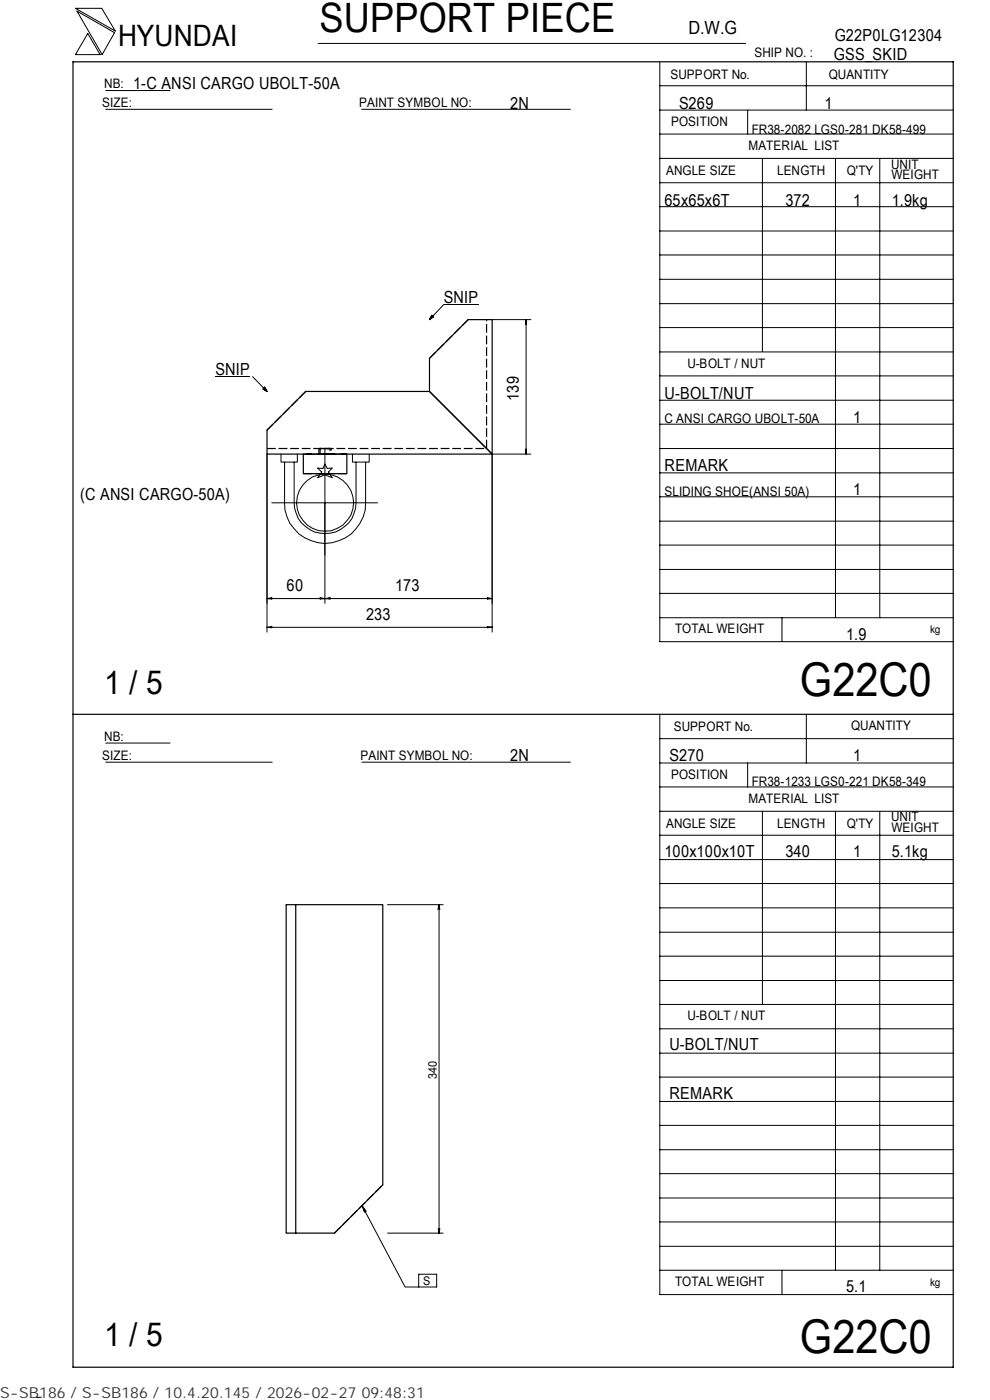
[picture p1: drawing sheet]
<svg xmlns="http://www.w3.org/2000/svg" width="210mm" height="297mm" viewBox="0 0 210 297" stroke-linecap="round" stroke-linejoin="round" font-family="sans-serif">
<g fill="none" stroke="#000" stroke-width=".21">
<path d="M16 1.8h5.6l2.9 4.8zM16.3 2.4l8 4.5-2.6 4.7zM18.6 7.1l2.6 4.5h-5.2zM22.4 19.2h13.7M67.5 9.2h90.6M139.9 18.2h62.3M139.9 13.2v122.9h62.3M171 13.1v10.3M22.4 23.2h35.3M76.7 23.2h44.3M139.9 38.8h62.3M139.9 33.6h62.3"/>
<path d="M139.9 28.4h62.3M139.9 23.4h62.3M158.6 23.4v5M161.7 33.6v41M177.2 33.7v97.4M186.6 33.7v97.4M139.9 59.3h62.3M139.9 54.1h62.3M139.9 49h62.3M139.9 43.8h62.3M45.7 79.9h7.4M53.6 79.9l3 3.1"/>
<path d="M91.6 66.9l.3 .3-.8 .6zM94.1 64.6l-3 3.2M94.1 64.6h7.4M104.4 67.8h8.2M111.5 68.5h.2M111.6 67.8l.1 1h-.2zM111.6 67.8v28.5M139.9 79.7h62.3M139.9 74.7h62.3M139.9 69.5h62.3M139.9 64.4h62.3M56.1 82.1l.5 .9-.8-.5z"/>
<path d="M56.6 96.3v37.8M59.6 96.3v1.7h3.5v-1.7M60.4 98v8.7a8.6 8.6 0 0 0 8.6 8.6 8.6 8.6 0 0 0 8.5-8.6v-8.7M62.4 98v8.7a6.6 6.6 0 0 0 6.6 6.5 6.6 6.6 0 0 0 6.5-6.5v-8.7M67.4 99.3l1.1 .1 .4-.9 .5 .9 1-.1-.7 .9 .7 1.1-1.5-.6-1.5 .6 .8-1.1zM68.9 95.3v32.7M74.8 96.3v1.7h3.5v-1.7M111.5 95.3h.2l-.1 1zM111.5 95.7h.2M112.6 96.3h-8.2v37.8M139.9 95.2h62.3M139.9 90h62.3"/>
<path d="M139.9 84.9h62.3M57.6 106.7h22.5M139.9 100.3h62.3M139.9 115.6h62.3M139.9 110.6h62.3M139.9 105.4h62.3M56.6 127l1-.2v.3zM56.6 127h47.8M56.6 133.1l1-.1v.2zM56.6 133.1h47.8M57.4 126.9v.1M57.4 133v.2"/>
<path d="M67.9 126.8l1 .2-1 .1zM68.2 126.9v.1M68.9 127l1.1-.2v.3zM69.7 126.9v.1M103.4 126.8l1 .2-1 .1zM103.4 133l1 .1-1 .1zM103.7 126.9v.1M103.7 133v.2M139.9 131.1h62.3M139.9 125.9h62.3M139.9 120.8h62.3M165.9 131.1v5"/>
<path d="M22.4 157.6h13.7M139.9 151.7v122.9h62.3M139.9 156.7h62.3M171 151.5v10.4M22.4 161.7h35.3M76.8 161.7h44.2M139.9 177.2h62.3M139.9 172.1h62.3M139.9 167h62.3M139.9 161.9h62.3M158.6 161.9v5.1M161.7 172.1v41"/>
<path d="M177.2 172.2v97.3M186.6 172.2v97.3M82.2 191.9h11.8M93.1 191.9l-.2 1M93.1 191.9l.2 1M93.1 191.9v69.7M139.9 182.4h62.3M139.9 197.8h62.3M139.9 192.6h62.3M139.9 187.4h62.3M139.9 218.3h62.3M139.9 213.1h62.3"/>
<path d="M139.9 208h62.3M139.9 202.9h62.3M139.9 238.7h62.3M139.9 233.7h62.3M139.9 228.5h62.3M139.9 223.4h62.3M76.8 255.8l9.1 17.2h2.9M76.8 255.8l.8 1.2-.3 .1zM77.4 256.6l-.3 .1M139.9 259.2h62.3M139.9 254.2h62.3M139.9 249h62.3"/>
<path d="M139.9 243.9h62.3M82.2 261.6h11.8M88.8 270.3h3.8v2.7h-3.8zM93 260.7l.1 .9M93.3 260.7l-.2 .9M139.9 269.5h62.3M139.9 264.4h62.3M165.9 269.5v5.1M8.8 296.4l-1 .1"/>
<circle cx="68.9" cy="106.6" r="6.1"/>
</g>
<path d="M15.5 13.1h186.7v277h-186.7zM99.3 67.8h5.1v28.5l-13.3-13.3v-7zM64.3 96.3v4.2h9.3v-4.2M64.8 83h26.3l13.3 13.3h-47.8v-5zM15.5 151.5h186.7M60.7 191.9h2v69.7h-2zM62.7 191.9h18.5v59.5l-10.3 10.2h-8.2" fill="none" stroke="#000" stroke-width=".25"/>
<path d="M67.9 95.2h2.1M70 96.3h-2.1" fill="none" stroke="#000" stroke-width=".25" stroke-dasharray="1.2 .3" stroke-linecap="butt"/>
<path d="M91.1 76l8.2-8.2M56.6 95.2h46.6M64.8 83l-8.2 8.3M67.7 96.3l-.1-1.1h2.7v1.1h-2.6M68.4 96.3h-.5v-1.1h2.1v1.1h-1.6M73.6 96.3h-9.3h9.3M103.2 95.2v-27.4M73.6 100.5h-9.3M70.9 261.6l10.3-10.2" fill="none" stroke="#000" stroke-width=".25" stroke-dasharray="1.9 .6" stroke-linecap="butt"/>
<path d="M67.6 95.2h2.7M70.3 96.3h-2.7" fill="none" stroke="#000" stroke-width=".25" stroke-dasharray="1.4 .4" stroke-linecap="butt"/>
<path d="M91.2 67h.7v.8h-.7zM55.8 82.2h.8v.9h-.8z" fill="#000"/>
<g font-size="9.9">
<text x="169.7" y="147.6">G22C0</text>
<text x="169.7" y="286.9">G22C0</text>
</g>
<text font-size="8.6" x="67.7" y="6.9">SUPPORT PIECE</text>
<g font-size="7">
<text x="22.1" y="147.2">1 / 5</text>
<text x="22.1" y="285.6">1 / 5</text>
</g>
<text font-size="6.3" x="25.1" y="9.8">HYUNDAI</text>
<text font-size="3.9" x="146" y="7.3">D.W.G</text>
<g font-size="3.5">
<text x="177" y="8.7">G22P0LG12304</text>
<text x="176.9" y="12.8">GSS_SKID</text>
<text x="28.3" y="19">1-C ANSI CARGO UBOLT-50A</text>
<text x="108.2" y="23.1">2N</text>
<text x="144" y="23.1">S269</text>
<text x="174.8" y="23.1">1</text>
<text x="141" y="43.6">65x65x6T</text>
<text x="166.6" y="43.6">372</text>
<text x="180.9" y="43.6">1</text>
<text x="189.1" y="43.6">1.9kg</text>
<text x="94.1" y="64.2">SNIP</text>
<text x="45.7" y="79.5">SNIP</text>
<text x="110.1" y="85" transform="rotate(-90 110.1 85)">139</text>
<text x="141" y="84.6">U-BOLT/NUT</text>
<text x="180.9" y="89.7">1</text>
<text x="141" y="99.9">REMARK</text>
<text x="17" y="106.2">(C ANSI CARGO-50A)</text>
<text x="180.9" y="105.1">1</text>
<text x="60.8" y="125.5">60</text>
<text x="83.8" y="125.5">173</text>
<text x="77.6" y="131.6">233</text>
<text x="179.5" y="135.8">1.9</text>
<text x="108.2" y="161.4">2N</text>
<text x="142" y="161.4">S270</text>
<text x="180.9" y="161.4">1</text>
<text x="141" y="181.9">100x100x10T</text>
<text x="166.6" y="181.9">340</text>
<text x="180.9" y="181.9">1</text>
<text x="189.1" y="181.9">5.1kg</text>
<text x="142" y="222.8">U-BOLT/NUT</text>
<text x="142" y="233.1">REMARK</text>
<text x="179.5" y="274.1">5.1</text>
</g>
<text font-size="3.2" fill="#323232" x="0" y="296.6">S-SB186 / S-SB186 / 10.4.20.145 / 2026-02-27 09:48:31</text>
<g font-size="2.8">
<text x="142.2" y="16.8">SUPPORT No.</text>
<text x="160" y="12.2">SHIP NO. :</text>
<text x="175.8" y="16.7">QUANTITY</text>
<text x="21.7" y="22.8">SIZE:</text>
<text x="22.1" y="18.7">NB:</text>
<text x="76.2" y="22.8">PAINT SYMBOL NO:</text>
<text x="142.3" y="26.8">POSITION</text>
<text x="159.4" y="28.4">FR38-2082 LGS0-281 DK58-499</text>
<text x="158.8" y="31.7">MATERIAL LIST</text>
<text x="189" y="35.8">UNIT</text>
<text x="141.3" y="37.2">ANGLE SIZE</text>
<text x="164.8" y="37.1">LENGTH</text>
<text x="179.6" y="37.1">Q'TY</text>
<text x="189.1" y="38">WEIGHT</text>
<text x="145.8" y="78">U-BOLT / NUT</text>
<text x="141" y="89.8">C ANSI CARGO UBOLT-50A</text>
<text x="141" y="105.2">SLIDING SHOE(ANSI 50A)</text>
<text x="143.2" y="134.4">TOTAL WEIGHT</text>
<text x="142.9" y="155">SUPPORT No.</text>
<text x="180.5" y="154.9">QUANTITY</text>
<text x="21.7" y="161.3">SIZE:</text>
<text x="22.1" y="157.1">NB:</text>
<text x="76.5" y="161.2">PAINT SYMBOL NO:</text>
<text x="142.3" y="165.3">POSITION</text>
<text x="159.4" y="166.7">FR38-1233 LGS0-221 DK58-349</text>
<text x="158.8" y="170.3">MATERIAL LIST</text>
<text x="141.3" y="175.7">ANGLE SIZE</text>
<text x="164.8" y="175.6">LENGTH</text>
<text x="179.6" y="175.6">Q'TY</text>
<text x="189" y="174.2">UNIT</text>
<text x="189.1" y="176.5">WEIGHT</text>
<text x="145.8" y="216.5">U-BOLT / NUT</text>
<text x="143.2" y="272.9">TOTAL WEIGHT</text>
</g>
<g font-size="2.5">
<text x="92.6" y="228.9" transform="rotate(-90 92.6 228.9)">340</text>
<text x="89.7" y="272.6">S</text>
</g>
<g font-size="2.3">
<text x="197.3" y="134.3">kg</text>
<text x="197.3" y="272.8">kg</text>
</g>
</svg>
